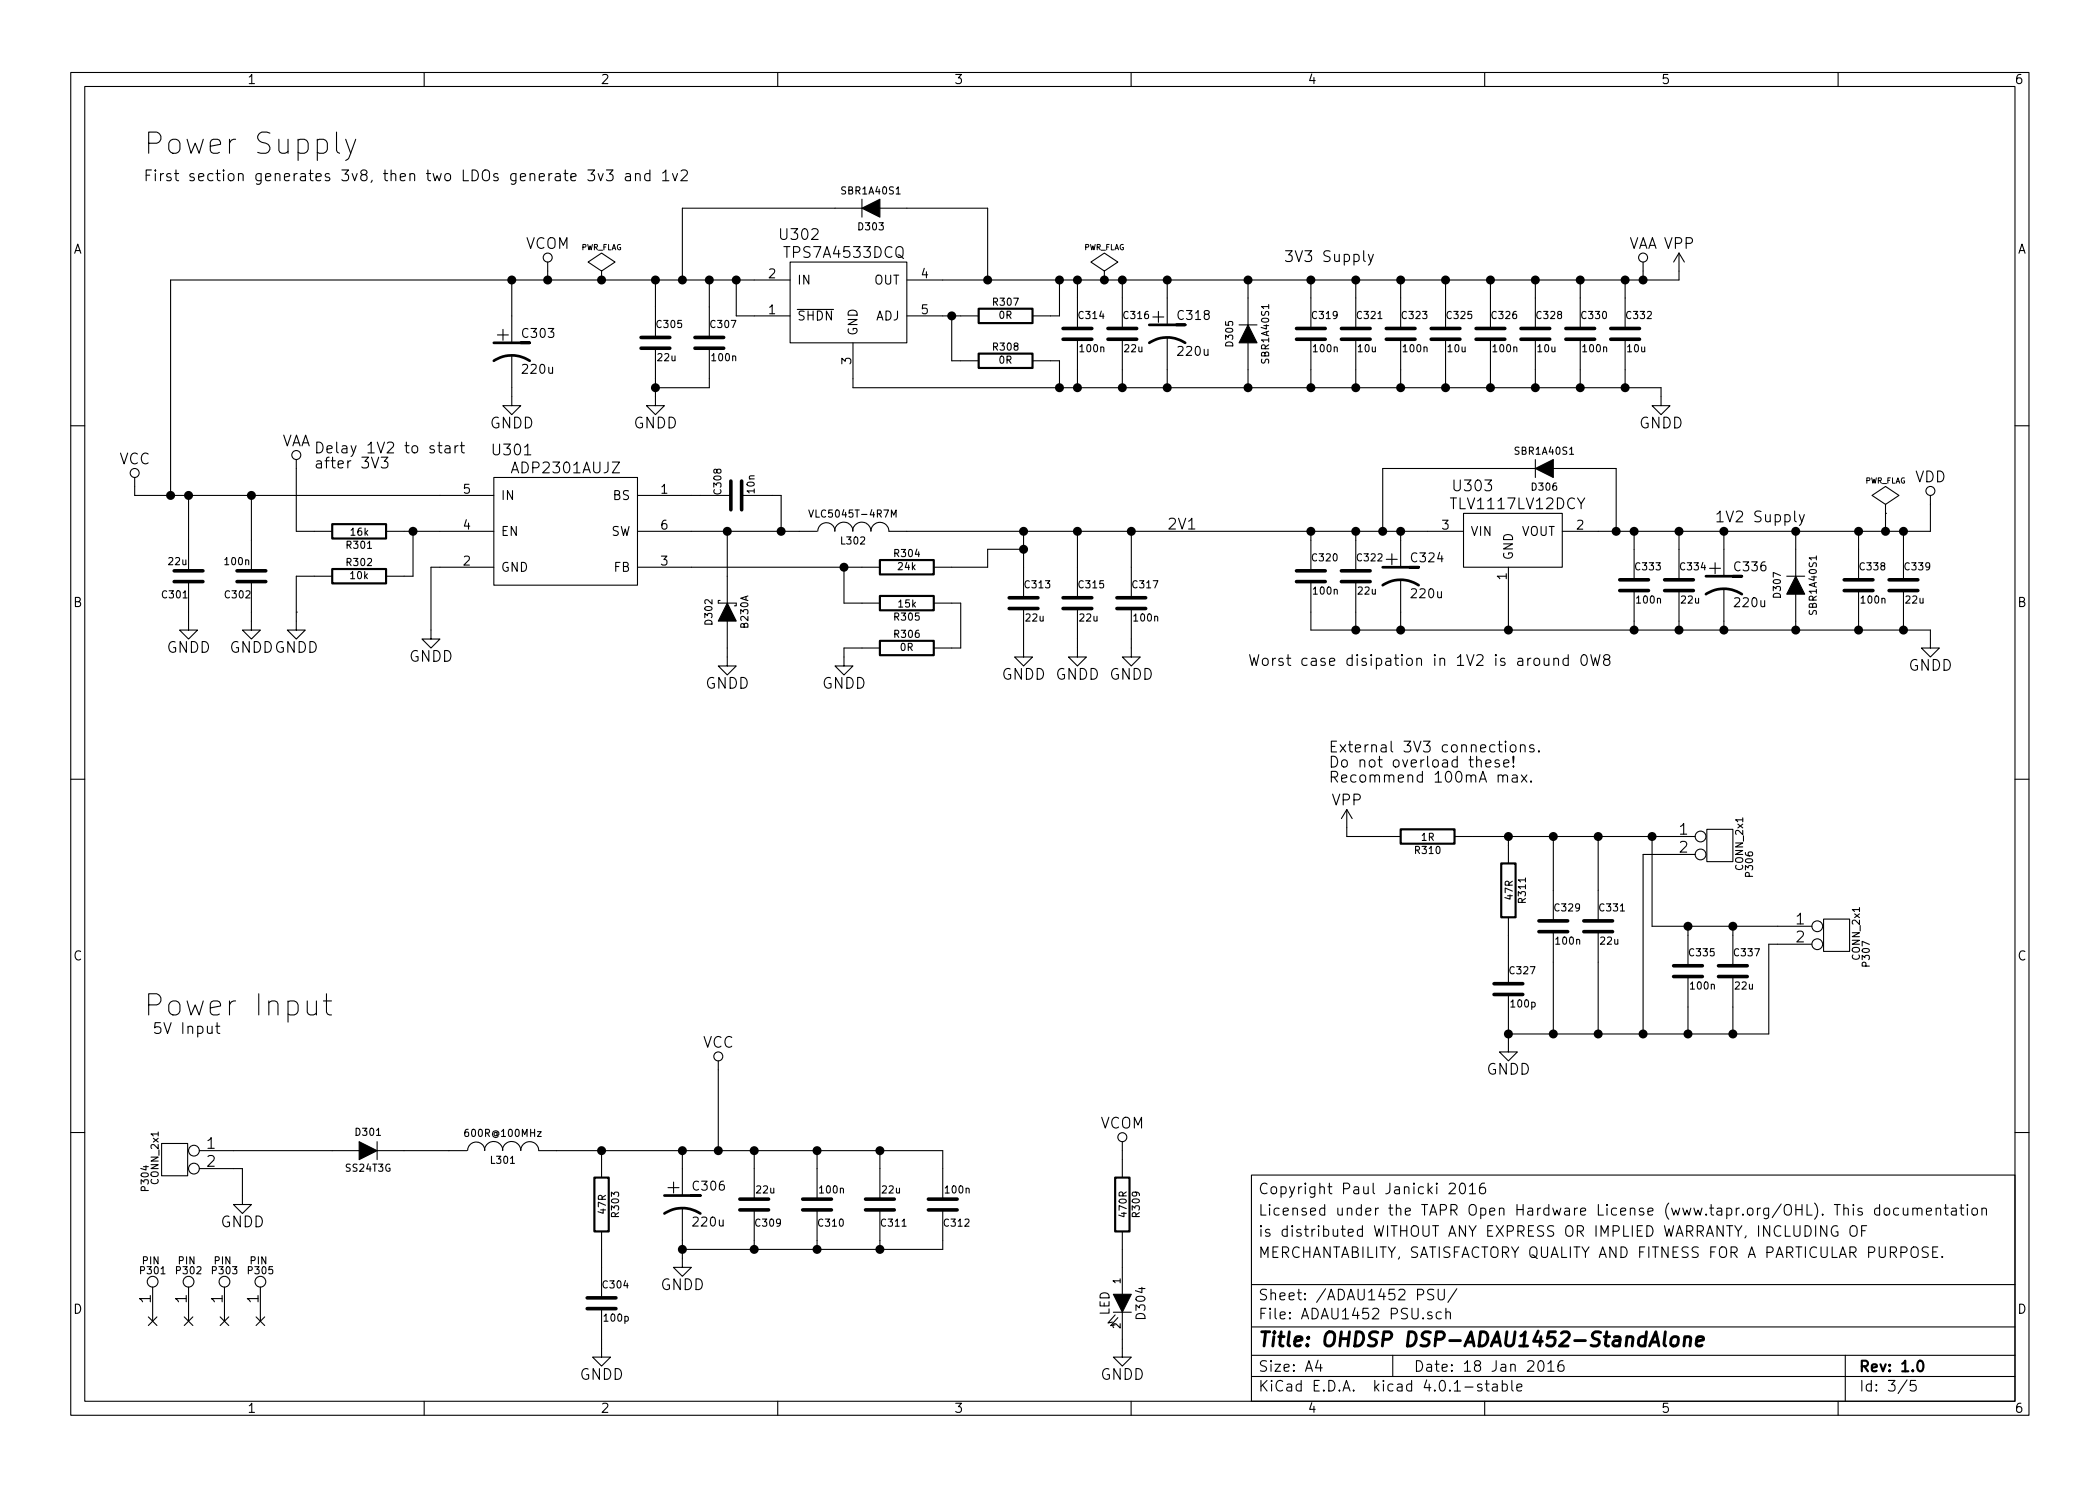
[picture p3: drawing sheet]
EESchema Schematic File Version 2
LIBS:power
LIBS:MyKiCadLibs-Lib
LIBS:DSP-ADAU1452-StandAlone-cache
EELAYER 25 0
EELAYER END
$Descr A4 11693 8268
encoding utf-8
Sheet 3 5
Title "OHDSP DSP-ADAU1452-StandAlone"
Date "18 Jan 2016"
Rev "1.0"
Comp ""
Comment1 "MERCHANTABILITY, SATISFACTORY QUALITY AND FITNESS FOR A PARTICULAR PURPOSE."
Comment2 "is distributed WITHOUT ANY EXPRESS OR IMPLIED WARRANTY, INCLUDING OF"
Comment3 "Licensed under the TAPR Open Hardware License (www.tapr.org/OHL). This documentation"
Comment4 "Copyright Paul Janicki 2016"
$EndDescr
$Comp
L IC-REG-XRP7659ISTR-F U301
U 1 1
P 2450 2750
F 0 "U301" H 2850 3000 60  0000 C CNN
F 1 "ADP2301AUJZ" H 3150 2900 60  0000 C CNN
F 2 "MyKiCadLibs-Footprints:IC-SOT23-6" H 2600 2850 60  0001 C CNN
F 3 "~" H 2600 2850 60  0000 C CNN
	1    2450 2750
	1    0    0    -1  
$EndComp
$Comp
L R R304
U 1 1
P 5050 3150
F 0 "R304" V 5130 3150 40  0000 C CNN
F 1 "24k" V 5057 3151 40  0000 C CNN
F 2 "MyKiCadLibs-Footprints:SMD-0805" V 4980 3150 30  0001 C CNN
F 3 "~" H 5050 3150 30  0000 C CNN
	1    5050 3150
	0    -1   -1   0   
$EndComp
$Comp
L SCHOTTKY_DIODE D302
U 1 1
P 4050 3400
F 0 "D302" H 4050 3500 40  0000 C CNN
F 1 "B230A" H 4050 3300 40  0000 C CNN
F 2 "MyKiCadLibs-Footprints:DIODE-SMA" H 4050 3400 60  0001 C CNN
F 3 "~" H 4050 3400 60  0000 C CNN
F 4 "On Semi" H 4050 3400 60  0001 C CNN "Manufacturer"
	1    4050 3400
	0    -1   -1   0   
$EndComp
$Comp
L INDUCTOR L302
U 1 1
P 4750 2950
F 0 "L302" V 4700 2950 40  0000 C CNN
F 1 "VLC5045T-4R7M" V 4850 2950 40  0000 C CNN
F 2 "MyKiCadLibs-Footprints:IND-VLC4045" H 4750 2950 60  0001 C CNN
F 3 "~" H 4750 2950 60  0000 C CNN
F 4 "Wurth Elektronik" V 4750 2950 60  0001 C CNN "Manufacturer"
	1    4750 2950
	0    -1   -1   0   
$EndComp
$Comp
L C C308
U 1 1
P 4100 2750
F 0 "C308" H 4100 2850 40  0000 L CNN
F 1 "10n" H 4106 2665 40  0000 L CNN
F 2 "MyKiCadLibs-Footprints:SMD-0805" H 4138 2600 30  0001 C CNN
F 3 "~" H 4100 2750 60  0000 C CNN
	1    4100 2750
	0    -1   -1   0   
$EndComp
$Comp
L R R305
U 1 1
P 5050 3350
F 0 "R305" V 5130 3350 40  0000 C CNN
F 1 "15k" V 5057 3351 40  0000 C CNN
F 2 "MyKiCadLibs-Footprints:SMD-0805" V 4980 3350 30  0001 C CNN
F 3 "~" H 5050 3350 30  0000 C CNN
	1    5050 3350
	0    1    1    0   
$EndComp
$Comp
L C C313
U 1 1
P 5700 3350
F 0 "C313" H 5700 3450 40  0000 L CNN
F 1 "22u" H 5706 3265 40  0000 L CNN
F 2 "MyKiCadLibs-Footprints:SMD-0805" H 5738 3200 30  0001 C CNN
F 3 "~" H 5700 3350 60  0000 C CNN
	1    5700 3350
	1    0    0    -1  
$EndComp
$Comp
L C C301
U 1 1
P 1050 3200
F 0 "C301" H 1050 3300 40  0000 L CNN
F 1 "22u" H 1056 3115 40  0000 L CNN
F 2 "MyKiCadLibs-Footprints:SMD-0805" H 1088 3050 30  0001 C CNN
F 3 "~" H 1050 3200 60  0000 C CNN
	1    1050 3200
	-1   0    0    1   
$EndComp
$Comp
L CP1 C303
U 1 1
P 2850 1950
F 0 "C303" H 2900 2050 50  0000 L CNN
F 1 "220u" H 2900 1850 50  0000 L CNN
F 2 "MyKiCadLibs-Footprints:CAP-TH-D6.3mmP2.5mm" H 2850 1950 60  0001 C CNN
F 3 "~" H 2850 1950 60  0000 C CNN
	1    2850 1950
	1    0    0    -1  
$EndComp
$Comp
L R R306
U 1 1
P 5050 3600
F 0 "R306" V 5130 3600 40  0000 C CNN
F 1 "0R" V 5057 3601 40  0000 C CNN
F 2 "MyKiCadLibs-Footprints:SMD-0805" V 4980 3600 30  0001 C CNN
F 3 "~" H 5050 3600 30  0000 C CNN
	1    5050 3600
	0    -1   -1   0   
$EndComp
$Comp
L C C316
U 1 1
P 6250 1850
F 0 "C316" H 6250 1950 40  0000 L CNN
F 1 "22u" H 6256 1765 40  0000 L CNN
F 2 "MyKiCadLibs-Footprints:SMD-0805" H 6288 1700 30  0001 C CNN
F 3 "~" H 6250 1850 60  0000 C CNN
	1    6250 1850
	1    0    0    -1  
$EndComp
$Comp
L CP1 C318
U 1 1
P 6500 1850
F 0 "C318" H 6550 1950 50  0000 L CNN
F 1 "220u" H 6550 1750 50  0000 L CNN
F 2 "MyKiCadLibs-Footprints:CAP-TH-D6.3mmP2.5mm" H 6500 1850 60  0001 C CNN
F 3 "~" H 6500 1850 60  0000 C CNN
	1    6500 1850
	1    0    0    -1  
$EndComp
$Comp
L C C314
U 1 1
P 6000 1850
F 0 "C314" H 6000 1950 40  0000 L CNN
F 1 "100n" H 6006 1765 40  0000 L CNN
F 2 "MyKiCadLibs-Footprints:SMD-0805" H 6038 1700 30  0001 C CNN
F 3 "~" H 6000 1850 60  0000 C CNN
	1    6000 1850
	1    0    0    -1  
$EndComp
$Comp
L GNDD #PWR050
U 1 1
P 1050 3450
F 0 "#PWR050" H 1050 3200 60  0001 C CNN
F 1 "GNDD" H 1050 3300 60  0000 C CNN
F 2 "" H 1050 3450 60  0000 C CNN
F 3 "" H 1050 3450 60  0000 C CNN
	1    1050 3450
	1    0    0    -1  
$EndComp
$Comp
L GNDD #PWR051
U 1 1
P 2400 3500
F 0 "#PWR051" H 2400 3250 60  0001 C CNN
F 1 "GNDD" H 2400 3350 60  0000 C CNN
F 2 "" H 2400 3500 60  0000 C CNN
F 3 "" H 2400 3500 60  0000 C CNN
	1    2400 3500
	1    0    0    -1  
$EndComp
$Comp
L GNDD #PWR052
U 1 1
P 4050 3650
F 0 "#PWR052" H 4050 3400 60  0001 C CNN
F 1 "GNDD" H 4050 3500 60  0000 C CNN
F 2 "" H 4050 3650 60  0000 C CNN
F 3 "" H 4050 3650 60  0000 C CNN
	1    4050 3650
	1    0    0    -1  
$EndComp
$Comp
L GNDD #PWR053
U 1 1
P 4700 3650
F 0 "#PWR053" H 4700 3400 60  0001 C CNN
F 1 "GNDD" H 4700 3500 60  0000 C CNN
F 2 "" H 4700 3650 60  0000 C CNN
F 3 "" H 4700 3650 60  0000 C CNN
	1    4700 3650
	1    0    0    -1  
$EndComp
$Comp
L GNDD #PWR054
U 1 1
P 5700 3600
F 0 "#PWR054" H 5700 3350 60  0001 C CNN
F 1 "GNDD" H 5700 3450 60  0000 C CNN
F 2 "" H 5700 3600 60  0000 C CNN
F 3 "" H 5700 3600 60  0000 C CNN
	1    5700 3600
	1    0    0    -1  
$EndComp
$Comp
L GNDD #PWR055
U 1 1
P 2850 2200
F 0 "#PWR055" H 2850 1950 60  0001 C CNN
F 1 "GNDD" H 2850 2050 60  0000 C CNN
F 2 "" H 2850 2200 60  0000 C CNN
F 3 "" H 2850 2200 60  0000 C CNN
	1    2850 2200
	1    0    0    -1  
$EndComp
$Comp
L GNDD #PWR056
U 1 1
P 9250 2200
F 0 "#PWR056" H 9250 1950 60  0001 C CNN
F 1 "GNDD" H 9250 2050 60  0000 C CNN
F 2 "" H 9250 2200 60  0000 C CNN
F 3 "" H 9250 2200 60  0000 C CNN
	1    9250 2200
	1    0    0    -1  
$EndComp
$Comp
L R R301
U 1 1
P 2000 2950
F 0 "R301" V 2080 2950 40  0000 C CNN
F 1 "16k" V 2007 2951 40  0000 C CNN
F 2 "MyKiCadLibs-Footprints:SMD-0805" V 1930 2950 30  0001 C CNN
F 3 "~" H 2000 2950 30  0000 C CNN
	1    2000 2950
	0    1    1    0   
$EndComp
$Comp
L VCC #PWR057
U 1 1
P 750 2700
F 0 "#PWR057" H 750 2550 60  0001 C CNN
F 1 "VCC" H 750 2850 60  0000 C CNN
F 2 "" H 750 2700 60  0000 C CNN
F 3 "" H 750 2700 60  0000 C CNN
	1    750  2700
	1    0    0    -1  
$EndComp
$Comp
L C C302
U 1 1
P 1400 3200
F 0 "C302" H 1400 3300 40  0000 L CNN
F 1 "100n" H 1406 3115 40  0000 L CNN
F 2 "MyKiCadLibs-Footprints:SMD-0805" H 1438 3050 30  0001 C CNN
F 3 "~" H 1400 3200 60  0000 C CNN
	1    1400 3200
	-1   0    0    1   
$EndComp
$Comp
L GNDD #PWR058
U 1 1
P 1400 3450
F 0 "#PWR058" H 1400 3200 60  0001 C CNN
F 1 "GNDD" H 1400 3300 60  0000 C CNN
F 2 "" H 1400 3450 60  0000 C CNN
F 3 "" H 1400 3450 60  0000 C CNN
	1    1400 3450
	1    0    0    -1  
$EndComp
$Comp
L VDD #PWR059
U 1 1
P 10750 2800
F 0 "#PWR059" H 10750 2650 60  0001 C CNN
F 1 "VDD" H 10750 2950 60  0000 C CNN
F 2 "" H 10750 2800 60  0000 C CNN
F 3 "" H 10750 2800 60  0000 C CNN
	1    10750 2800
	1    0    0    -1  
$EndComp
$Comp
L VAA #PWR060
U 1 1
P 9150 1500
F 0 "#PWR060" H 9150 1350 60  0001 C CNN
F 1 "VAA" H 9150 1650 60  0000 C CNN
F 2 "" H 9150 1500 60  0000 C CNN
F 3 "" H 9150 1500 60  0000 C CNN
	1    9150 1500
	1    0    0    -1  
$EndComp
$Comp
L VPP #PWR061
U 1 1
P 9350 1500
F 0 "#PWR061" H 9350 1350 60  0001 C CNN
F 1 "VPP" H 9350 1650 60  0000 C CNN
F 2 "" H 9350 1500 60  0000 C CNN
F 3 "" H 9350 1500 60  0000 C CNN
	1    9350 1500
	1    0    0    -1  
$EndComp
$Comp
L C C317
U 1 1
P 6300 3350
F 0 "C317" H 6300 3450 40  0000 L CNN
F 1 "100n" H 6306 3265 40  0000 L CNN
F 2 "MyKiCadLibs-Footprints:SMD-0805" H 6338 3200 30  0001 C CNN
F 3 "~" H 6300 3350 60  0000 C CNN
	1    6300 3350
	1    0    0    -1  
$EndComp
$Comp
L GNDD #PWR062
U 1 1
P 6300 3600
F 0 "#PWR062" H 6300 3350 60  0001 C CNN
F 1 "GNDD" H 6300 3450 60  0000 C CNN
F 2 "" H 6300 3600 60  0000 C CNN
F 3 "" H 6300 3600 60  0000 C CNN
	1    6300 3600
	1    0    0    -1  
$EndComp
$Comp
L PWR_FLAG #FLG063
U 1 1
P 10500 2850
F 0 "#FLG063" H 10500 2945 30  0001 C CNN
F 1 "PWR_FLAG" H 10500 3030 30  0000 C CNN
F 2 "" H 10500 2850 60  0000 C CNN
F 3 "" H 10500 2850 60  0000 C CNN
	1    10500 2850
	1    0    0    -1  
$EndComp
$Comp
L PWR_FLAG #FLG064
U 1 1
P 6150 1550
F 0 "#FLG064" H 6150 1645 30  0001 C CNN
F 1 "PWR_FLAG" H 6150 1730 30  0000 C CNN
F 2 "" H 6150 1550 60  0000 C CNN
F 3 "" H 6150 1550 60  0000 C CNN
	1    6150 1550
	1    0    0    -1  
$EndComp
Text Notes 800  850  0    118  ~ 0
Power Supply
$Comp
L VCC #PWR065
U 1 1
P 4000 5950
F 0 "#PWR065" H 4000 5800 60  0001 C CNN
F 1 "VCC" H 4000 6100 60  0000 C CNN
F 2 "" H 4000 5950 60  0000 C CNN
F 3 "" H 4000 5950 60  0000 C CNN
	1    4000 5950
	1    0    0    -1  
$EndComp
$Comp
L VCOM #PWR066
U 1 1
P 3050 1500
F 0 "#PWR066" H 3050 1350 60  0001 C CNN
F 1 "VCOM" H 3050 1650 60  0000 C CNN
F 2 "" H 3050 1500 60  0000 C CNN
F 3 "" H 3050 1500 60  0000 C CNN
	1    3050 1500
	1    0    0    -1  
$EndComp
$Comp
L PWR_FLAG #FLG067
U 1 1
P 3350 1550
F 0 "#FLG067" H 3350 1645 30  0001 C CNN
F 1 "PWR_FLAG" H 3350 1730 30  0000 C CNN
F 2 "" H 3350 1550 60  0000 C CNN
F 3 "" H 3350 1550 60  0000 C CNN
	1    3350 1550
	1    0    0    -1  
$EndComp
$Comp
L GNDD #PWR068
U 1 1
P 1350 6650
F 0 "#PWR068" H 1350 6400 60  0001 C CNN
F 1 "GNDD" H 1350 6500 60  0000 C CNN
F 2 "" H 1350 6650 60  0000 C CNN
F 3 "" H 1350 6650 60  0000 C CNN
	1    1350 6650
	1    0    0    -1  
$EndComp
$Comp
L C C309
U 1 1
P 4200 6700
F 0 "C309" H 4200 6800 40  0000 L CNN
F 1 "22u" H 4206 6615 40  0000 L CNN
F 2 "MyKiCadLibs-Footprints:SMD-0805" H 4238 6550 30  0001 C CNN
F 3 "~" H 4200 6700 60  0000 C CNN
	1    4200 6700
	1    0    0    1   
$EndComp
$Comp
L CP1 C306
U 1 1
P 3800 6700
F 0 "C306" H 3850 6800 50  0000 L CNN
F 1 "220u" H 3850 6600 50  0000 L CNN
F 2 "MyKiCadLibs-Footprints:CAP-TH-D6.3mmP2.5mm" H 3800 6700 60  0001 C CNN
F 3 "~" H 3800 6700 60  0000 C CNN
	1    3800 6700
	1    0    0    -1  
$EndComp
$Comp
L C C310
U 1 1
P 4550 6700
F 0 "C310" H 4550 6800 40  0000 L CNN
F 1 "100n" H 4556 6615 40  0000 L CNN
F 2 "MyKiCadLibs-Footprints:SMD-0805" H 4588 6550 30  0001 C CNN
F 3 "~" H 4550 6700 60  0000 C CNN
	1    4550 6700
	1    0    0    1   
$EndComp
$Comp
L GNDD #PWR069
U 1 1
P 3800 7000
F 0 "#PWR069" H 3800 6750 60  0001 C CNN
F 1 "GNDD" H 3800 6850 60  0000 C CNN
F 2 "" H 3800 7000 60  0000 C CNN
F 3 "" H 3800 7000 60  0000 C CNN
	1    3800 7000
	1    0    0    -1  
$EndComp
$Comp
L INDUCTOR L301
U 1 1
P 2800 6400
F 0 "L301" V 2750 6400 40  0000 C CNN
F 1 "600R@100MHz" V 2900 6400 40  0000 C CNN
F 2 "MyKiCadLibs-Footprints:SMD-0805" H 2800 6400 60  0001 C CNN
F 3 "~" H 2800 6400 60  0000 C CNN
	1    2800 6400
	0    -1   -1   0   
$EndComp
$Comp
L C C304
U 1 1
P 3350 7250
F 0 "C304" H 3350 7350 40  0000 L CNN
F 1 "100p" H 3356 7165 40  0000 L CNN
F 2 "MyKiCadLibs-Footprints:SMD-0805" H 3388 7100 30  0001 C CNN
F 3 "~" H 3350 7250 60  0000 C CNN
	1    3350 7250
	1    0    0    -1  
$EndComp
$Comp
L R R303
U 1 1
P 3350 6700
F 0 "R303" V 3430 6700 40  0000 C CNN
F 1 "47R" V 3357 6701 40  0000 C CNN
F 2 "MyKiCadLibs-Footprints:SMD-0805" V 3280 6700 30  0001 C CNN
F 3 "~" H 3350 6700 30  0000 C CNN
	1    3350 6700
	1    0    0    -1  
$EndComp
$Comp
L GNDD #PWR070
U 1 1
P 3350 7500
F 0 "#PWR070" H 3350 7250 60  0001 C CNN
F 1 "GNDD" H 3350 7350 60  0000 C CNN
F 2 "" H 3350 7500 60  0000 C CNN
F 3 "" H 3350 7500 60  0000 C CNN
	1    3350 7500
	1    0    0    -1  
$EndComp
$Comp
L CONN_2x1 P304
U 1 1
P 1300 6400
F 0 "P304" V 1795 6245 40  0000 C CNN
F 1 "CONN_2x1" V 1740 6360 40  0000 C CNN
F 2 "MyKiCadLibs-Footprints:CONN-SCREW-2WAY-5mm-5.08mm" H 1640 6290 60  0001 C CNN
F 3 "" H 1640 6290 60  0000 C CNN
	1    1300 6400
	-1   0    0    -1  
$EndComp
Text Notes 850  5750 0    60   ~ 0
5V Input\n
$Comp
L LED D304
U 1 1
P 6250 7250
F 0 "D304" H 6250 7350 50  0000 C CNN
F 1 "LED" H 6250 7150 50  0000 C CNN
F 2 "MyKiCadLibs-Footprints:SMD-1206" H 6250 7250 60  0001 C CNN
F 3 "" H 6250 7250 60  0000 C CNN
	1    6250 7250
	0    1    1    0   
$EndComp
$Comp
L R R309
U 1 1
P 6250 6700
F 0 "R309" V 6330 6700 40  0000 C CNN
F 1 "470R" V 6257 6701 40  0000 C CNN
F 2 "MyKiCadLibs-Footprints:SMD-0805" V 6180 6700 30  0001 C CNN
F 3 "~" H 6250 6700 30  0000 C CNN
	1    6250 6700
	1    0    0    -1  
$EndComp
$Comp
L GNDD #PWR071
U 1 1
P 6250 7500
F 0 "#PWR071" H 6250 7250 60  0001 C CNN
F 1 "GNDD" H 6250 7350 60  0000 C CNN
F 2 "" H 6250 7500 60  0000 C CNN
F 3 "" H 6250 7500 60  0000 C CNN
	1    6250 7500
	1    0    0    -1  
$EndComp
$Comp
L DIODE D301
U 1 1
P 2050 6400
F 0 "D301" H 2050 6500 40  0000 C CNN
F 1 "SS24T3G" H 2050 6300 40  0000 C CNN
F 2 "MyKiCadLibs-Footprints:DIODE-SMB" H 2050 6400 60  0001 C CNN
F 3 "" H 2050 6400 60  0000 C CNN
	1    2050 6400
	1    0    0    -1  
$EndComp
$Comp
L PIN P301
U 1 1
P 850 7350
F 0 "P301" V 1135 7350 40  0000 C CNN
F 1 "PIN" V 1190 7360 40  0000 C CNN
F 2 "Mounting_Holes:MountingHole_3mm" H 1190 7240 60  0001 C CNN
F 3 "" H 1190 7240 60  0000 C CNN
	1    850  7350
	0    -1   -1   0   
$EndComp
$Comp
L PIN P302
U 1 1
P 1050 7350
F 0 "P302" V 1335 7350 40  0000 C CNN
F 1 "PIN" V 1390 7360 40  0000 C CNN
F 2 "Mounting_Holes:MountingHole_3mm" H 1390 7240 60  0001 C CNN
F 3 "" H 1390 7240 60  0000 C CNN
	1    1050 7350
	0    -1   -1   0   
$EndComp
$Comp
L PIN P303
U 1 1
P 1250 7350
F 0 "P303" V 1535 7350 40  0000 C CNN
F 1 "PIN" V 1590 7360 40  0000 C CNN
F 2 "Mounting_Holes:MountingHole_3mm" H 1590 7240 60  0001 C CNN
F 3 "" H 1590 7240 60  0000 C CNN
	1    1250 7350
	0    -1   -1   0   
$EndComp
$Comp
L PIN P305
U 1 1
P 1450 7350
F 0 "P305" V 1735 7350 40  0000 C CNN
F 1 "PIN" V 1790 7360 40  0000 C CNN
F 2 "Mounting_Holes:MountingHole_3mm" H 1790 7240 60  0001 C CNN
F 3 "" H 1790 7240 60  0000 C CNN
	1    1450 7350
	0    -1   -1   0   
$EndComp
Text Notes 800  5650 0    118  ~ 0
Power Input
$Comp
L C C334
U 1 1
P 9350 3250
F 0 "C334" H 9350 3350 40  0000 L CNN
F 1 "22u" H 9356 3165 40  0000 L CNN
F 2 "MyKiCadLibs-Footprints:SMD-0805" H 9388 3100 30  0001 C CNN
F 3 "~" H 9350 3250 60  0000 C CNN
	1    9350 3250
	1    0    0    -1  
$EndComp
$Comp
L CP1 C336
U 1 1
P 9600 3250
F 0 "C336" H 9650 3350 50  0000 L CNN
F 1 "220u" H 9650 3150 50  0000 L CNN
F 2 "MyKiCadLibs-Footprints:CAP-TH-D6.3mmP2.5mm" H 9600 3250 60  0001 C CNN
F 3 "~" H 9600 3250 60  0000 C CNN
	1    9600 3250
	1    0    0    -1  
$EndComp
$Comp
L C C333
U 1 1
P 9100 3250
F 0 "C333" H 9100 3350 40  0000 L CNN
F 1 "100n" H 9106 3165 40  0000 L CNN
F 2 "MyKiCadLibs-Footprints:SMD-0805" H 9138 3100 30  0001 C CNN
F 3 "~" H 9100 3250 60  0000 C CNN
	1    9100 3250
	1    0    0    -1  
$EndComp
$Comp
L C C322
U 1 1
P 7550 3200
F 0 "C322" H 7550 3300 40  0000 L CNN
F 1 "22u" H 7556 3115 40  0000 L CNN
F 2 "MyKiCadLibs-Footprints:SMD-0805" H 7588 3050 30  0001 C CNN
F 3 "~" H 7550 3200 60  0000 C CNN
	1    7550 3200
	1    0    0    -1  
$EndComp
$Comp
L CP1 C324
U 1 1
P 7800 3200
F 0 "C324" H 7850 3300 50  0000 L CNN
F 1 "220u" H 7850 3100 50  0000 L CNN
F 2 "MyKiCadLibs-Footprints:CAP-TH-D6.3mmP2.5mm" H 7800 3200 60  0001 C CNN
F 3 "~" H 7800 3200 60  0000 C CNN
	1    7800 3200
	1    0    0    -1  
$EndComp
$Comp
L C C320
U 1 1
P 7300 3200
F 0 "C320" H 7300 3300 40  0000 L CNN
F 1 "100n" H 7306 3115 40  0000 L CNN
F 2 "MyKiCadLibs-Footprints:SMD-0805" H 7338 3050 30  0001 C CNN
F 3 "~" H 7300 3200 60  0000 C CNN
	1    7300 3200
	1    0    0    -1  
$EndComp
Wire Wire Line
	4050 3200 4050 2950
Wire Wire Line
	3850 2950 4450 2950
Connection ~ 4050 2950
Wire Wire Line
	3900 2750 3850 2750
Wire Wire Line
	4300 2750 4350 2750
Wire Wire Line
	4350 2750 4350 2950
Connection ~ 4350 2950
Wire Wire Line
	5700 2950 5700 3150
Connection ~ 5700 3050
Wire Wire Line
	3850 3150 4800 3150
Wire Wire Line
	1050 2750 1050 3000
Wire Wire Line
	750  2750 2450 2750
Connection ~ 5700 2950
Wire Wire Line
	2850 1550 2850 1750
Connection ~ 2850 1550
Connection ~ 1050 2750
Wire Wire Line
	6000 1550 6000 1650
Connection ~ 6000 1550
Wire Wire Line
	6250 1550 6250 1650
Connection ~ 6250 1550
Wire Wire Line
	1050 3450 1050 3400
Wire Wire Line
	2400 3150 2400 3500
Wire Wire Line
	2400 3150 2450 3150
Wire Wire Line
	4050 3650 4050 3600
Wire Wire Line
	4700 3650 4700 3600
Wire Wire Line
	5700 3600 5700 3550
Wire Wire Line
	2850 2200 2850 2150
Wire Wire Line
	6500 2150 6500 2050
Wire Wire Line
	4750 2150 9250 2150
Wire Wire Line
	6250 2150 6250 2050
Connection ~ 6500 2150
Wire Wire Line
	6000 2150 6000 2050
Connection ~ 6250 2150
Connection ~ 6000 2150
Wire Wire Line
	2250 2950 2450 2950
Wire Wire Line
	1400 3000 1400 2750
Connection ~ 1400 2750
Wire Wire Line
	1400 3450 1400 3400
Wire Wire Line
	6300 3600 6300 3550
Wire Wire Line
	1300 6400 1850 6400
Wire Wire Line
	4000 6400 4000 5950
Wire Wire Line
	3100 6400 5250 6400
Wire Wire Line
	4550 6400 4550 6500
Connection ~ 4000 6400
Wire Wire Line
	4200 6500 4200 6400
Connection ~ 4200 6400
Wire Wire Line
	3800 6500 3800 6400
Connection ~ 3800 6400
Wire Wire Line
	3800 6900 3800 7000
Wire Wire Line
	3800 6950 5250 6950
Wire Wire Line
	4200 6950 4200 6900
Connection ~ 3800 6950
Wire Wire Line
	4550 6950 4550 6900
Connection ~ 4200 6950
Wire Wire Line
	3350 6400 3350 6450
Wire Wire Line
	3350 6950 3350 7050
Connection ~ 3350 6400
Wire Wire Line
	3350 7500 3350 7450
Wire Wire Line
	1350 6500 1300 6500
Wire Wire Line
	6250 6950 6250 7050
Wire Wire Line
	6250 7500 6250 7450
Wire Wire Line
	6250 6400 6250 6450
Wire Wire Line
	750  2700 750  2750
Wire Wire Line
	10750 2950 10750 2800
Connection ~ 6150 1550
Connection ~ 3350 1550
Wire Wire Line
	3050 1550 3050 1500
Connection ~ 3050 1550
Wire Wire Line
	9350 1550 9350 1500
Wire Wire Line
	2250 6400 2500 6400
Wire Wire Line
	1350 6500 1350 6650
Wire Wire Line
	5300 3150 5500 3150
Wire Wire Line
	5500 3150 5500 3050
Wire Wire Line
	5500 3050 5700 3050
Wire Wire Line
	5350 3600 5300 3600
Wire Wire Line
	4800 3350 4700 3350
Wire Wire Line
	4700 3350 4700 3150
Connection ~ 4700 3150
Wire Wire Line
	4700 3600 4800 3600
Wire Wire Line
	5350 3600 5350 3350
Wire Wire Line
	5350 3350 5300 3350
Wire Wire Line
	8900 2950 10750 2950
Connection ~ 10600 2950
Wire Wire Line
	9600 3050 9600 2950
Connection ~ 9600 2950
Wire Wire Line
	9350 3050 9350 2950
Connection ~ 9350 2950
Wire Wire Line
	9100 3050 9100 2950
Connection ~ 9100 2950
Wire Wire Line
	7300 3500 10750 3500
Wire Wire Line
	8400 3500 8400 3250
Connection ~ 9600 3500
Wire Wire Line
	9100 3450 9100 3500
Connection ~ 9100 3500
Wire Wire Line
	9350 3450 9350 3500
Connection ~ 9350 3500
Wire Wire Line
	7300 2950 7300 3000
Connection ~ 7300 2950
Wire Wire Line
	7550 2950 7550 3000
Connection ~ 7550 2950
Wire Wire Line
	7800 2950 7800 3000
Connection ~ 7800 2950
Wire Wire Line
	7800 3400 7800 3500
Connection ~ 8400 3500
Wire Wire Line
	7550 3400 7550 3500
Connection ~ 7800 3500
Wire Wire Line
	7300 3400 7300 3500
Connection ~ 7550 3500
Text Notes 800  1000 0    60   ~ 0
First section generates 3v8, then two LDOs generate 3v3 and 1v2
Text Notes 6950 3700 0    60   ~ 0
Worst case disipation in 1V2 is around 0W8
$Comp
L IC-REG-TLV1117LV U303
U 1 1
P 7950 2950
F 0 "U303" H 8200 3200 60  0000 C CNN
F 1 "TLV1117LV12DCY" H 8450 3100 60  0000 C CNN
F 2 "MyKiCadLibs-Footprints:IC-SOT-223" H 7950 2950 60  0001 C CNN
F 3 "" H 7950 2950 60  0000 C CNN
	1    7950 2950
	1    0    0    -1  
$EndComp
Wire Wire Line
	3650 2150 3950 2150
Connection ~ 3650 2150
Wire Wire Line
	3950 2150 3950 2100
Wire Wire Line
	3650 2100 3650 2200
Wire Wire Line
	5250 1550 9350 1550
Connection ~ 3650 1550
Connection ~ 3950 1550
Wire Wire Line
	3650 1550 3650 1700
Wire Wire Line
	3950 1550 3950 1700
Text Notes 7150 1450 0    60   ~ 0
3V3 Supply
$Comp
L GNDD #PWR072
U 1 1
P 3650 2200
F 0 "#PWR072" H 3650 1950 60  0001 C CNN
F 1 "GNDD" H 3650 2050 60  0000 C CNN
F 2 "" H 3650 2200 60  0000 C CNN
F 3 "" H 3650 2200 60  0000 C CNN
	1    3650 2200
	1    0    0    -1  
$EndComp
$Comp
L C C307
U 1 1
P 3950 1900
F 0 "C307" H 3950 2000 40  0000 L CNN
F 1 "100n" H 3956 1815 40  0000 L CNN
F 2 "MyKiCadLibs-Footprints:SMD-0805" H 3988 1750 30  0001 C CNN
F 3 "~" H 3950 1900 60  0000 C CNN
	1    3950 1900
	1    0    0    -1  
$EndComp
$Comp
L C C305
U 1 1
P 3650 1900
F 0 "C305" H 3650 2000 40  0000 L CNN
F 1 "22u" H 3656 1815 40  0000 L CNN
F 2 "MyKiCadLibs-Footprints:SMD-0805" H 3688 1750 30  0001 C CNN
F 3 "~" H 3650 1900 60  0000 C CNN
	1    3650 1900
	1    0    0    -1  
$EndComp
Wire Wire Line
	5050 2950 7950 2950
$Comp
L VCOM #PWR073
U 1 1
P 6250 6400
F 0 "#PWR073" H 6250 6250 60  0001 C CNN
F 1 "VCOM" H 6250 6550 60  0000 C CNN
F 2 "" H 6250 6400 60  0000 C CNN
F 3 "" H 6250 6400 60  0000 C CNN
	1    6250 6400
	1    0    0    -1  
$EndComp
$Comp
L C C332
U 1 1
P 9050 1850
F 0 "C332" H 9050 1950 40  0000 L CNN
F 1 "10u" H 9056 1765 40  0000 L CNN
F 2 "MyKiCadLibs-Footprints:SMD-0805" H 9088 1700 30  0001 C CNN
F 3 "~" H 9050 1850 60  0000 C CNN
	1    9050 1850
	1    0    0    -1  
$EndComp
$Comp
L C C330
U 1 1
P 8800 1850
F 0 "C330" H 8800 1950 40  0000 L CNN
F 1 "100n" H 8806 1765 40  0000 L CNN
F 2 "MyKiCadLibs-Footprints:SMD-0805" H 8838 1700 30  0001 C CNN
F 3 "~" H 8800 1850 60  0000 C CNN
	1    8800 1850
	1    0    0    -1  
$EndComp
Wire Wire Line
	9250 2150 9250 2200
Wire Wire Line
	9050 2050 9050 2150
Connection ~ 9050 2150
Wire Wire Line
	8800 2050 8800 2150
Connection ~ 8800 2150
Wire Wire Line
	8800 1550 8800 1650
Connection ~ 8800 1550
Wire Wire Line
	9050 1650 9050 1550
Connection ~ 9050 1550
$Comp
L C C339
U 1 1
P 10600 3250
F 0 "C339" H 10600 3350 40  0000 L CNN
F 1 "22u" H 10606 3165 40  0000 L CNN
F 2 "MyKiCadLibs-Footprints:SMD-0805" H 10638 3100 30  0001 C CNN
F 3 "~" H 10600 3250 60  0000 C CNN
	1    10600 3250
	1    0    0    -1  
$EndComp
$Comp
L C C338
U 1 1
P 10350 3250
F 0 "C338" H 10350 3350 40  0000 L CNN
F 1 "100n" H 10356 3165 40  0000 L CNN
F 2 "MyKiCadLibs-Footprints:SMD-0805" H 10388 3100 30  0001 C CNN
F 3 "~" H 10350 3250 60  0000 C CNN
	1    10350 3250
	1    0    0    -1  
$EndComp
Wire Wire Line
	10600 3050 10600 2950
Wire Wire Line
	10350 3050 10350 2950
Wire Wire Line
	10350 3500 10350 3450
Wire Wire Line
	10600 3450 10600 3500
$Comp
L GNDD #PWR074
U 1 1
P 10750 3550
F 0 "#PWR074" H 10750 3300 60  0001 C CNN
F 1 "GNDD" H 10750 3400 60  0000 C CNN
F 2 "" H 10750 3550 60  0000 C CNN
F 3 "" H 10750 3550 60  0000 C CNN
	1    10750 3550
	1    0    0    -1  
$EndComp
Connection ~ 10600 3500
Connection ~ 10350 2950
$Comp
L C C325
U 1 1
P 8050 1850
F 0 "C325" H 8050 1950 40  0000 L CNN
F 1 "10u" H 8056 1765 40  0000 L CNN
F 2 "MyKiCadLibs-Footprints:SMD-0805" H 8088 1700 30  0001 C CNN
F 3 "~" H 8050 1850 60  0000 C CNN
	1    8050 1850
	1    0    0    -1  
$EndComp
$Comp
L C C323
U 1 1
P 7800 1850
F 0 "C323" H 7800 1950 40  0000 L CNN
F 1 "100n" H 7806 1765 40  0000 L CNN
F 2 "MyKiCadLibs-Footprints:SMD-0805" H 7838 1700 30  0001 C CNN
F 3 "~" H 7800 1850 60  0000 C CNN
	1    7800 1850
	1    0    0    -1  
$EndComp
Wire Wire Line
	8050 2050 8050 2150
Wire Wire Line
	7800 2050 7800 2150
Wire Wire Line
	7800 1550 7800 1650
Wire Wire Line
	8050 1650 8050 1550
Connection ~ 7800 1550
Connection ~ 8050 1550
Connection ~ 8050 2150
Connection ~ 7800 2150
Wire Wire Line
	9150 1500 9150 1550
Connection ~ 9150 1550
Wire Wire Line
	6500 1650 6500 1550
Connection ~ 6500 1550
$Comp
L C C328
U 1 1
P 8550 1850
F 0 "C328" H 8550 1950 40  0000 L CNN
F 1 "10u" H 8556 1765 40  0000 L CNN
F 2 "MyKiCadLibs-Footprints:SMD-0805" H 8588 1700 30  0001 C CNN
F 3 "~" H 8550 1850 60  0000 C CNN
	1    8550 1850
	1    0    0    -1  
$EndComp
$Comp
L C C326
U 1 1
P 8300 1850
F 0 "C326" H 8300 1950 40  0000 L CNN
F 1 "100n" H 8306 1765 40  0000 L CNN
F 2 "MyKiCadLibs-Footprints:SMD-0805" H 8338 1700 30  0001 C CNN
F 3 "~" H 8300 1850 60  0000 C CNN
	1    8300 1850
	1    0    0    -1  
$EndComp
Wire Wire Line
	8550 2050 8550 2150
Wire Wire Line
	8300 2050 8300 2150
Wire Wire Line
	8300 1550 8300 1650
Wire Wire Line
	8550 1650 8550 1550
Connection ~ 8300 1550
Connection ~ 8550 1550
Connection ~ 8550 2150
Connection ~ 8300 2150
$Comp
L C C321
U 1 1
P 7550 1850
F 0 "C321" H 7550 1950 40  0000 L CNN
F 1 "10u" H 7556 1765 40  0000 L CNN
F 2 "MyKiCadLibs-Footprints:SMD-0805" H 7588 1700 30  0001 C CNN
F 3 "~" H 7550 1850 60  0000 C CNN
	1    7550 1850
	1    0    0    -1  
$EndComp
$Comp
L C C319
U 1 1
P 7300 1850
F 0 "C319" H 7300 1950 40  0000 L CNN
F 1 "100n" H 7306 1765 40  0000 L CNN
F 2 "MyKiCadLibs-Footprints:SMD-0805" H 7338 1700 30  0001 C CNN
F 3 "~" H 7300 1850 60  0000 C CNN
	1    7300 1850
	1    0    0    -1  
$EndComp
Wire Wire Line
	7550 2050 7550 2150
Wire Wire Line
	7300 2050 7300 2150
Wire Wire Line
	7300 1550 7300 1650
Wire Wire Line
	7550 1650 7550 1550
Connection ~ 7300 1550
Connection ~ 7550 1550
Connection ~ 7550 2150
Connection ~ 7300 2150
$Comp
L CONN_2x1 P306
U 1 1
P 9250 4650
F 0 "P306" V 9745 4495 40  0000 C CNN
F 1 "CONN_2x1" V 9690 4610 40  0000 C CNN
F 2 "MyKiCadLibs-Footprints:CONN_SIL_2" H 9590 4540 60  0001 C CNN
F 3 "" H 9590 4540 60  0000 C CNN
	1    9250 4650
	1    0    0    -1  
$EndComp
$Comp
L C C327
U 1 1
P 8400 5500
F 0 "C327" H 8400 5600 40  0000 L CNN
F 1 "100p" H 8406 5415 40  0000 L CNN
F 2 "MyKiCadLibs-Footprints:SMD-0805" H 8438 5350 30  0001 C CNN
F 3 "~" H 8400 5500 60  0000 C CNN
	1    8400 5500
	1    0    0    -1  
$EndComp
$Comp
L R R311
U 1 1
P 8400 4950
F 0 "R311" V 8480 4950 40  0000 C CNN
F 1 "47R" V 8407 4951 40  0000 C CNN
F 2 "MyKiCadLibs-Footprints:SMD-0805" V 8330 4950 30  0001 C CNN
F 3 "~" H 8400 4950 30  0000 C CNN
	1    8400 4950
	1    0    0    -1  
$EndComp
$Comp
L GNDD #PWR075
U 1 1
P 8400 5800
F 0 "#PWR075" H 8400 5550 60  0001 C CNN
F 1 "GNDD" H 8400 5650 60  0000 C CNN
F 2 "" H 8400 5800 60  0000 C CNN
F 3 "" H 8400 5800 60  0000 C CNN
	1    8400 5800
	1    0    0    -1  
$EndComp
Wire Wire Line
	8400 5200 8400 5300
Wire Wire Line
	8400 5700 8400 5800
$Comp
L C C331
U 1 1
P 8900 5150
F 0 "C331" H 8900 5250 40  0000 L CNN
F 1 "22u" H 8906 5065 40  0000 L CNN
F 2 "MyKiCadLibs-Footprints:SMD-0805" H 8938 5000 30  0001 C CNN
F 3 "~" H 8900 5150 60  0000 C CNN
	1    8900 5150
	1    0    0    -1  
$EndComp
$Comp
L C C329
U 1 1
P 8650 5150
F 0 "C329" H 8650 5250 40  0000 L CNN
F 1 "100n" H 8656 5065 40  0000 L CNN
F 2 "MyKiCadLibs-Footprints:SMD-0805" H 8688 5000 30  0001 C CNN
F 3 "~" H 8650 5150 60  0000 C CNN
	1    8650 5150
	1    0    0    -1  
$EndComp
Wire Wire Line
	8200 4650 9250 4650
Wire Wire Line
	8400 4700 8400 4650
Connection ~ 8400 4650
Wire Wire Line
	8650 4950 8650 4650
Connection ~ 8650 4650
Wire Wire Line
	8900 4950 8900 4650
Connection ~ 8900 4650
Wire Wire Line
	8400 5750 9850 5750
Wire Wire Line
	8650 5750 8650 5350
Connection ~ 8400 5750
Wire Wire Line
	8900 5750 8900 5350
Connection ~ 8650 5750
Wire Wire Line
	9150 5750 9150 4750
Wire Wire Line
	9150 4750 9250 4750
Connection ~ 8900 5750
$Comp
L VPP #PWR076
U 1 1
P 7500 4600
F 0 "#PWR076" H 7500 4450 60  0001 C CNN
F 1 "VPP" H 7500 4750 60  0000 C CNN
F 2 "" H 7500 4600 60  0000 C CNN
F 3 "" H 7500 4600 60  0000 C CNN
	1    7500 4600
	1    0    0    -1  
$EndComp
Wire Wire Line
	7500 4600 7500 4650
Wire Wire Line
	7500 4650 7700 4650
$Comp
L CONN_2x1 P307
U 1 1
P 9900 5150
F 0 "P307" V 10395 4995 40  0000 C CNN
F 1 "CONN_2x1" V 10340 5110 40  0000 C CNN
F 2 "MyKiCadLibs-Footprints:CONN_SIL_2" H 10240 5040 60  0001 C CNN
F 3 "" H 10240 5040 60  0000 C CNN
	1    9900 5150
	1    0    0    -1  
$EndComp
$Comp
L C C337
U 1 1
P 9650 5400
F 0 "C337" H 9650 5500 40  0000 L CNN
F 1 "22u" H 9656 5315 40  0000 L CNN
F 2 "MyKiCadLibs-Footprints:SMD-0805" H 9688 5250 30  0001 C CNN
F 3 "~" H 9650 5400 60  0000 C CNN
	1    9650 5400
	1    0    0    -1  
$EndComp
$Comp
L C C335
U 1 1
P 9400 5400
F 0 "C335" H 9400 5500 40  0000 L CNN
F 1 "100n" H 9406 5315 40  0000 L CNN
F 2 "MyKiCadLibs-Footprints:SMD-0805" H 9438 5250 30  0001 C CNN
F 3 "~" H 9400 5400 60  0000 C CNN
	1    9400 5400
	1    0    0    -1  
$EndComp
Wire Wire Line
	9900 5250 9850 5250
Wire Wire Line
	9850 5250 9850 5750
Connection ~ 9150 5750
Wire Wire Line
	9400 5600 9400 5750
Connection ~ 9400 5750
Wire Wire Line
	9650 5600 9650 5750
Connection ~ 9650 5750
Wire Wire Line
	9200 5150 9900 5150
Wire Wire Line
	9200 5150 9200 4650
Connection ~ 9200 4650
Wire Wire Line
	9400 5200 9400 5150
Connection ~ 9400 5150
Wire Wire Line
	9650 5200 9650 5150
Connection ~ 9650 5150
Wire Wire Line
	950  1550 4200 1550
Wire Wire Line
	950  1550 950  2750
Connection ~ 950  2750
$Comp
L IC-REG-POS-TPS7A45xx U302
U 1 1
P 4200 1550
F 0 "U302" H 4450 1800 60  0000 C CNN
F 1 "TPS7A4533DCQ" H 4700 1700 60  0000 C CNN
F 2 "MyKiCadLibs-Footprints:IC-SOT223-6" H 4200 1550 60  0001 C CNN
F 3 "" H 4200 1550 60  0000 C CNN
	1    4200 1550
	1    0    0    -1  
$EndComp
Wire Wire Line
	4750 2100 4750 2150
Wire Wire Line
	4200 1750 4100 1750
Wire Wire Line
	4100 1750 4100 1550
Connection ~ 4100 1550
$Comp
L R R307
U 1 1
P 5600 1750
F 0 "R307" V 5680 1750 40  0000 C CNN
F 1 "0R" V 5607 1751 40  0000 C CNN
F 2 "MyKiCadLibs-Footprints:SMD-0805" V 5530 1750 30  0001 C CNN
F 3 "~" H 5600 1750 30  0000 C CNN
	1    5600 1750
	0    -1   -1   0   
$EndComp
Wire Wire Line
	5250 1750 5350 1750
Wire Wire Line
	5850 1750 5900 1750
Wire Wire Line
	5900 1750 5900 1550
Connection ~ 5900 1550
$Comp
L R R308
U 1 1
P 5600 2000
F 0 "R308" V 5680 2000 40  0000 C CNN
F 1 "0R" V 5607 2001 40  0000 C CNN
F 2 "MyKiCadLibs-Footprints:SMD-0805" V 5530 2000 30  0001 C CNN
F 3 "~" H 5600 2000 30  0000 C CNN
	1    5600 2000
	0    -1   -1   0   
$EndComp
Wire Wire Line
	5300 1750 5300 2000
Wire Wire Line
	5300 2000 5350 2000
Connection ~ 5300 1750
Wire Wire Line
	5850 2000 5900 2000
Wire Wire Line
	5900 2000 5900 2150
Connection ~ 5900 2150
Wire Wire Line
	6300 3150 6300 2950
Connection ~ 6300 2950
$Comp
L C C315
U 1 1
P 6000 3350
F 0 "C315" H 6000 3450 40  0000 L CNN
F 1 "22u" H 6006 3265 40  0000 L CNN
F 2 "MyKiCadLibs-Footprints:SMD-0805" H 6038 3200 30  0001 C CNN
F 3 "~" H 6000 3350 60  0000 C CNN
	1    6000 3350
	1    0    0    -1  
$EndComp
$Comp
L GNDD #PWR077
U 1 1
P 6000 3600
F 0 "#PWR077" H 6000 3350 60  0001 C CNN
F 1 "GNDD" H 6000 3450 60  0000 C CNN
F 2 "" H 6000 3600 60  0000 C CNN
F 3 "" H 6000 3600 60  0000 C CNN
	1    6000 3600
	1    0    0    -1  
$EndComp
Wire Wire Line
	6000 2950 6000 3150
Wire Wire Line
	6000 3600 6000 3550
Connection ~ 6000 2950
$Comp
L VAA #PWR078
U 1 1
P 1650 2600
F 0 "#PWR078" H 1650 2450 60  0001 C CNN
F 1 "VAA" H 1650 2750 60  0000 C CNN
F 2 "" H 1650 2600 60  0000 C CNN
F 3 "" H 1650 2600 60  0000 C CNN
	1    1650 2600
	1    0    0    -1  
$EndComp
$Comp
L R R302
U 1 1
P 2000 3200
F 0 "R302" V 2080 3200 40  0000 C CNN
F 1 "10k" V 2007 3201 40  0000 C CNN
F 2 "MyKiCadLibs-Footprints:SMD-0805" V 1930 3200 30  0001 C CNN
F 3 "~" H 2000 3200 30  0000 C CNN
	1    2000 3200
	0    -1   -1   0   
$EndComp
$Comp
L GNDD #PWR079
U 1 1
P 1650 3450
F 0 "#PWR079" H 1650 3200 60  0001 C CNN
F 1 "GNDD" H 1650 3300 60  0000 C CNN
F 2 "" H 1650 3450 60  0000 C CNN
F 3 "" H 1650 3450 60  0000 C CNN
	1    1650 3450
	1    0    0    -1  
$EndComp
Wire Wire Line
	1650 3200 1650 3450
Wire Wire Line
	1650 2600 1650 2950
Wire Wire Line
	1650 2950 1750 2950
Wire Wire Line
	2250 3200 2300 3200
Wire Wire Line
	2300 3200 2300 2950
Connection ~ 2300 2950
Wire Wire Line
	1750 3200 1650 3200
Wire Wire Line
	1650 3400 1650 3400
Text Label 6500 2950 0    60   ~ 0
2V1
$Comp
L C C311
U 1 1
P 4900 6700
F 0 "C311" H 4900 6800 40  0000 L CNN
F 1 "22u" H 4906 6615 40  0000 L CNN
F 2 "MyKiCadLibs-Footprints:SMD-0805" H 4938 6550 30  0001 C CNN
F 3 "~" H 4900 6700 60  0000 C CNN
	1    4900 6700
	1    0    0    1   
$EndComp
$Comp
L C C312
U 1 1
P 5250 6700
F 0 "C312" H 5250 6800 40  0000 L CNN
F 1 "100n" H 5256 6615 40  0000 L CNN
F 2 "MyKiCadLibs-Footprints:SMD-0805" H 5288 6550 30  0001 C CNN
F 3 "~" H 5250 6700 60  0000 C CNN
	1    5250 6700
	1    0    0    1   
$EndComp
Wire Wire Line
	5250 6400 5250 6500
Wire Wire Line
	4900 6500 4900 6400
Connection ~ 4900 6400
Wire Wire Line
	4900 6950 4900 6900
Wire Wire Line
	5250 6950 5250 6900
Connection ~ 4900 6950
Connection ~ 4550 6400
Connection ~ 4550 6950
NoConn ~ 850  7350
NoConn ~ 1050 7350
NoConn ~ 1250 7350
NoConn ~ 1450 7350
$Comp
L R R310
U 1 1
P 7950 4650
F 0 "R310" V 8030 4650 40  0000 C CNN
F 1 "1R" V 7957 4651 40  0000 C CNN
F 2 "MyKiCadLibs-Footprints:SMD-0805" V 7880 4650 30  0001 C CNN
F 3 "~" H 7950 4650 30  0000 C CNN
	1    7950 4650
	0    1    1    0   
$EndComp
$Comp
L DIODE D303
U 1 1
P 4850 1150
F 0 "D303" H 4850 1250 40  0000 C CNN
F 1 "SBR1A40S1" H 4850 1050 40  0000 C CNN
F 2 "MyKiCadLibs-Footprints:DIODE-SOD-123" H 4850 1150 60  0001 C CNN
F 3 "" H 4850 1150 60  0000 C CNN
	1    4850 1150
	-1   0    0    1   
$EndComp
Wire Wire Line
	4650 1150 3800 1150
Wire Wire Line
	3800 1150 3800 1550
Connection ~ 3800 1550
Wire Wire Line
	5050 1150 5500 1150
Wire Wire Line
	5500 1150 5500 1550
Connection ~ 5500 1550
$Comp
L DIODE D305
U 1 1
P 6950 1850
F 0 "D305" H 6950 1950 40  0000 C CNN
F 1 "SBR1A40S1" H 6950 1750 40  0000 C CNN
F 2 "MyKiCadLibs-Footprints:DIODE-SOD-123" H 6950 1850 60  0001 C CNN
F 3 "" H 6950 1850 60  0000 C CNN
	1    6950 1850
	0    -1   -1   0   
$EndComp
$Comp
L DIODE D306
U 1 1
P 8600 2600
F 0 "D306" H 8600 2700 40  0000 C CNN
F 1 "SBR1A40S1" H 8600 2500 40  0000 C CNN
F 2 "MyKiCadLibs-Footprints:DIODE-SOD-123" H 8600 2600 60  0001 C CNN
F 3 "" H 8600 2600 60  0000 C CNN
	1    8600 2600
	-1   0    0    1   
$EndComp
Wire Wire Line
	8400 2600 7700 2600
Wire Wire Line
	7700 2600 7700 2950
Connection ~ 7700 2950
Wire Wire Line
	8800 2600 9000 2600
Wire Wire Line
	9000 2600 9000 2950
Connection ~ 9000 2950
$Comp
L DIODE D307
U 1 1
P 10000 3250
F 0 "D307" H 10000 3350 40  0000 C CNN
F 1 "SBR1A40S1" H 10000 3150 40  0000 C CNN
F 2 "MyKiCadLibs-Footprints:DIODE-SOD-123" H 10000 3250 60  0001 C CNN
F 3 "" H 10000 3250 60  0000 C CNN
	1    10000 3250
	0    -1   -1   0   
$EndComp
Wire Wire Line
	10750 3500 10750 3550
Wire Wire Line
	6950 1650 6950 1550
Connection ~ 6950 1550
Wire Wire Line
	6950 2050 6950 2150
Connection ~ 6950 2150
Wire Wire Line
	10500 2850 10500 2950
Connection ~ 10500 2950
Wire Wire Line
	10000 3050 10000 2950
Connection ~ 10000 2950
Connection ~ 10350 3500
Wire Wire Line
	9600 3450 9600 3500
Wire Wire Line
	10000 3450 10000 3500
Connection ~ 10000 3500
Text Notes 9550 2900 0    60   ~ 0
1V2 Supply
Text Notes 1750 2600 0    60   ~ 0
Delay 1V2 to start \nafter 3V3
Text Notes 7400 4350 0    60   ~ 0
External 3V3 connections.\nDo not overload these!\nRecommend 100mA max.\n
$EndSCHEMATC
